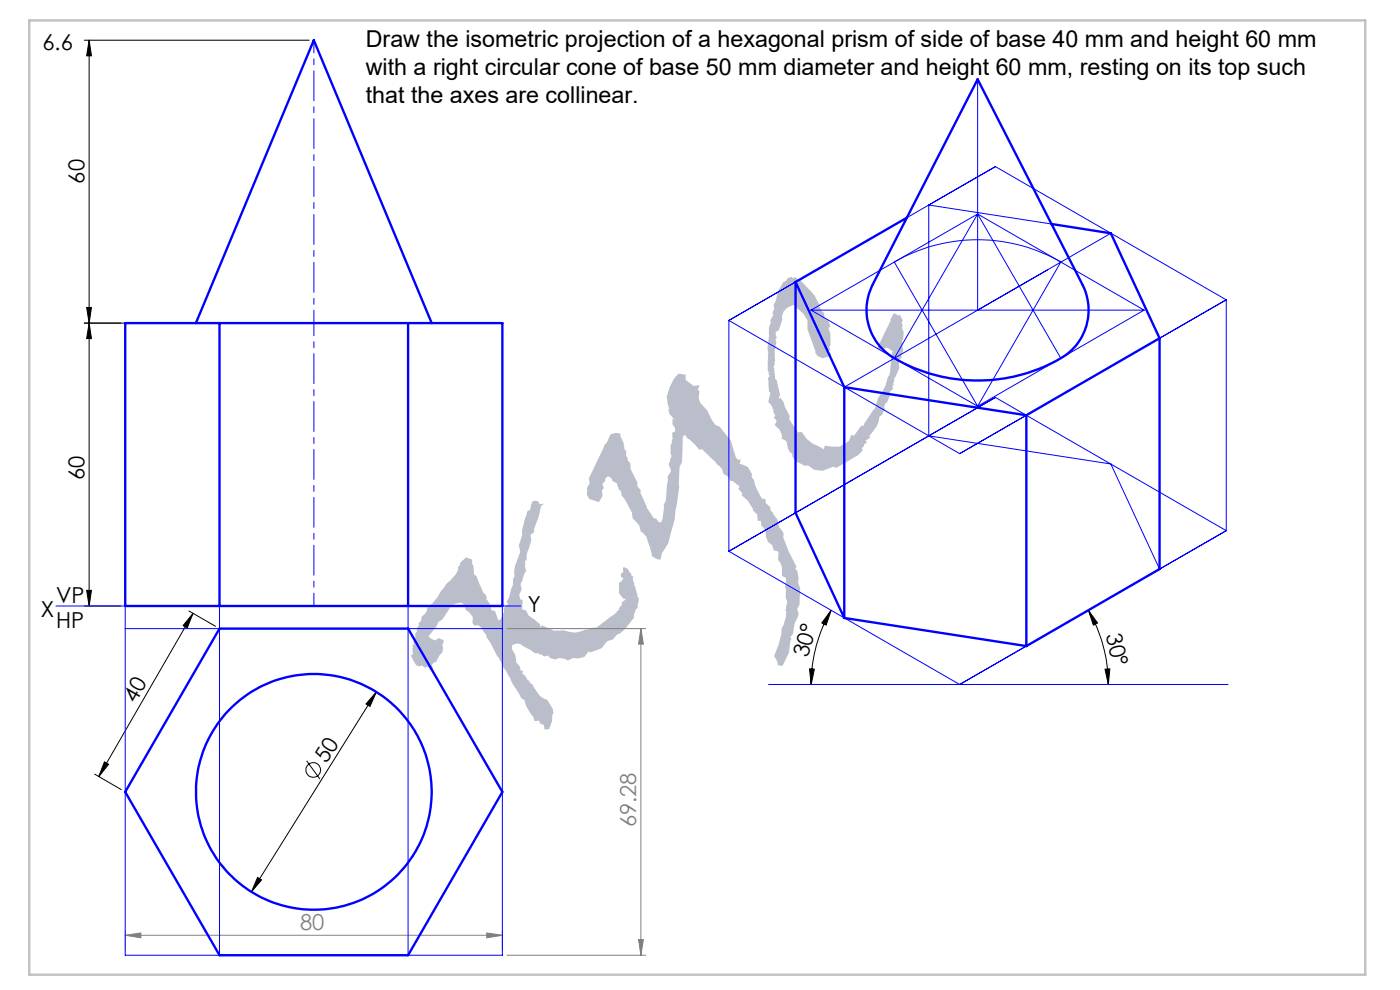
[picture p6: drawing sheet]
<svg xmlns="http://www.w3.org/2000/svg" width="297mm" height="210mm" viewBox="0 0 297 210" stroke-linecap="round" stroke-linejoin="round" font-family="sans-serif">
<g fill="none" stroke="#000" stroke-width=".21">
<path d="M17.9 8.5h47.7M18.9 8.5v120M18.9 8.5l.5 3.3h-1zM17.9 68.5h47.7M18.4 65.2h1l-.5 3.3zM18.9 68.5l.5 3.3h-1zM17.9 128.5h7.7M18.4 125.2h1l-.5 3.3zM40.1 129.6l5.6 3.2M41 130.1l-1.3 3.1-.9-.5zM41 130.1l-20 34.6M176.3 129.5l-1 3.1-1-.5z"/>
<path d="M176.3 129.5a30.8 30.8 0 0 0-4.2 15.7M230.9 129.5l1.9 2.6-.8 .5zM230.9 129.5a31.8 31.8 0 0 1 4.2 15.7M79.8 146.8l-1.3 3.1-.9-.6zM79.8 146.8l-26.5 42.4M171.7 141.9h1.1l-.7 3.3zM234.4 141.9h1l-.3 3.3zM20.1 164.2l5.6 3.3M22.2 161.6l.8 .5-2 2.6zM65.1 161.4l2.8 3.9M54.6 186.1l.9 .5-2.2 2.6z"/>
<circle cx="66.5" cy="163.3" r="1.55"/>
</g>
<path d="M107.6 133.3h29.4M136 133.3l.5 3.3h-1zM136 133.3v69.3M26.6 198.4l3.3-.5v1zM26.6 197.4v4.2M26.6 198.4h80M103.3 197.9l3.3 .5-3.3 .5zM106.6 197.4v4.2M135.5 199.3h1l-.5 3.3zM107.6 202.6h29.4" fill="none" stroke="#808080" stroke-width=".21"/>
<g fill="none" stroke="#00f" stroke-width=".21">
<path d="M207.4 16.8v49M168.8 59.8l-14.2 8.2M189.7 55.6a35.3 35.3 0 0 1 35.3 0l-17.6 30.6zM197 43.5l-42.4 24.5M197 43.5l26.1 4M197 43.5l14.2-8.2 48.9 28.3M197 43.5v49M207.4 45.4l-17.7 30.6M207.4 45.4l17.6 30.6M207.4 45.4l35.3 20.4M207.4 45.4l-35.4 20.4M235.7 49.5l-56.6 32.6"/>
<path d="M66.6 68.5h25M154.6 68v48.9M154.6 68l49 28.2M172 65.8h70.7M172 65.8l35.4 20.4M242.7 65.8l-35.3 20.4M260.1 63.6l-56.5 32.6M260.1 63.6l-14.1 8.1M260.1 63.6v49M197 92.5l38.7 5.9 10.3 22.3 14.1-8.1M197 92.5l-42.4 24.4M211.2 84.3l-56.6 32.6"/>
<path d="M211.2 84.3l48.9 28.3M211.2 84.3l-14.2 8.2M217.7 88.1l-14.1 8.1M154.6 116.9l49 28.3M260.1 112.6l-56.5 32.6M11.9 128.5h98.6M26.6 128.5v74.1h80v-74.1M26.6 133.3h20M46.6 128.5v74.1M86.6 128.5v74.1M86.6 133.3h20M217.7 137l-14.1 8.2"/>
<path d="M163.1 145.2h97.4"/>
</g>
<g fill="none" stroke="#00f" stroke-width=".5">
<path d="M207.4 16.8l22.3 43.6a11.9 11.9 0 0 1-6.1 16.4 34.9 34.9 0 0 1-35.5-1.9 11.8 11.8 0 0 1-3-14.5zM168.8 59.8v49l10.3 22.3M168.8 59.8l10.3 22.3M192.4 46.2l-23.6 13.6M223.1 47.5l12.6 2 10.3 22.2M26.6 68.5h80v60h-80zM41.6 68.5l25-60 25 60M46.6 68.5v60M86.6 68.5v60M246 71.7v49l-28.3 16.3M246 71.7l-28.3 16.4M179.1 82.1l38.6 6"/>
<path d="M179.1 82.1v49M217.7 88.1v48.9M46.6 133.3h40l20 34.7-20 34.6h-40l-20-34.6zM179.1 131.1l38.6 5.9"/>
<circle cx="66.6" cy="168" r="25"/>
</g>
<path d="M6.2 4.3h283.4v202.5h-283.4z" fill="none" stroke="#c0c0c0" stroke-width=".5"/>
<path d="M66.6 68.5v-60M66.6 128.5v-60" fill="none" stroke="#00f" stroke-width=".21" stroke-dasharray="6.3 1.3 1.3 1.3" stroke-dashoffset="3.7"/>
<g fill="#000">
<path d="M18.4 65.2h1l-.5 3.3zM18.9 8.5l.5 3.3h-1z"/>
<path d="M18.4 125.2h1l-.5 3.3zM18.9 68.5l.5 3.3h-1z"/>
<path d="M41 130.1l-1.3 3.1-.9-.5zM22.2 161.6l.8 .5-2 2.6z"/>
<path d="M176.3 129.5l-1 3.1-1-.5zM171.7 141.9h1.1l-.7 3.3z"/>
<path d="M234.4 141.9h1l-.3 3.3zM230.9 129.5l1.9 2.6-.8 .5z"/>
<path d="M54.6 186.1l-1.3 3.1 2.2-2.6zM79.8 146.8l-2.2 2.5 .9 .6z"/>
</g>
<g fill="#808080">
<path d="M26.6 198.4l3.3-.5v1zM103.3 197.9l3.3 .5-3.3 .5z"/>
<path d="M136 133.3l.5 3.3h-1zM135.5 199.3h1l-.5 3.3z"/>
</g>
<text font-size="54.7" fill="#b9beca" x="104.1" y="161.2" transform="rotate(-40 104.1 161.2)">KYC</text>
<g font-size="4.9">
<text x="77.6" y="10.1">Draw the isometric projection of a hexagonal prism of side of base 40 mm and height 60 mm</text>
<text x="77.6" y="16">with a right circular cone of base 50 mm diameter and height 60 mm, resting on its top such</text>
<text x="77.6" y="21.9">that the axes are collinear.</text>
</g>
<g font-size="4.7">
<text x="9" y="10.7">6.6</text>
<text x="17.9" y="38.9" transform="rotate(-90 17.9 38.9)">60</text>
<text x="17.9" y="101.8" transform="rotate(-90 17.9 101.8)">60</text>
<text x="8.7" y="130.8">X</text>
<text x="11.9" y="128">VP</text>
<text x="111.9" y="129.9">Y</text>
<text x="11.9" y="133.3">HP</text>
<text x="234.6" y="134.6" transform="rotate(77 234.6 134.6)">30°</text>
<text x="171.4" y="139.6" transform="rotate(-74 171.4 139.6)">30°</text>
<text x="28.7" y="149.2" transform="rotate(-60 28.7 149.2)">40</text>
<text x="69.3" y="162" transform="rotate(-58 69.3 162)">50</text>
</g>
<g font-size="4.7" fill="#808080">
<text x="135" y="175.5" transform="rotate(-90 135 175.5)">69.28</text>
<text x="63.6" y="197.4">80</text>
</g>
</svg>
